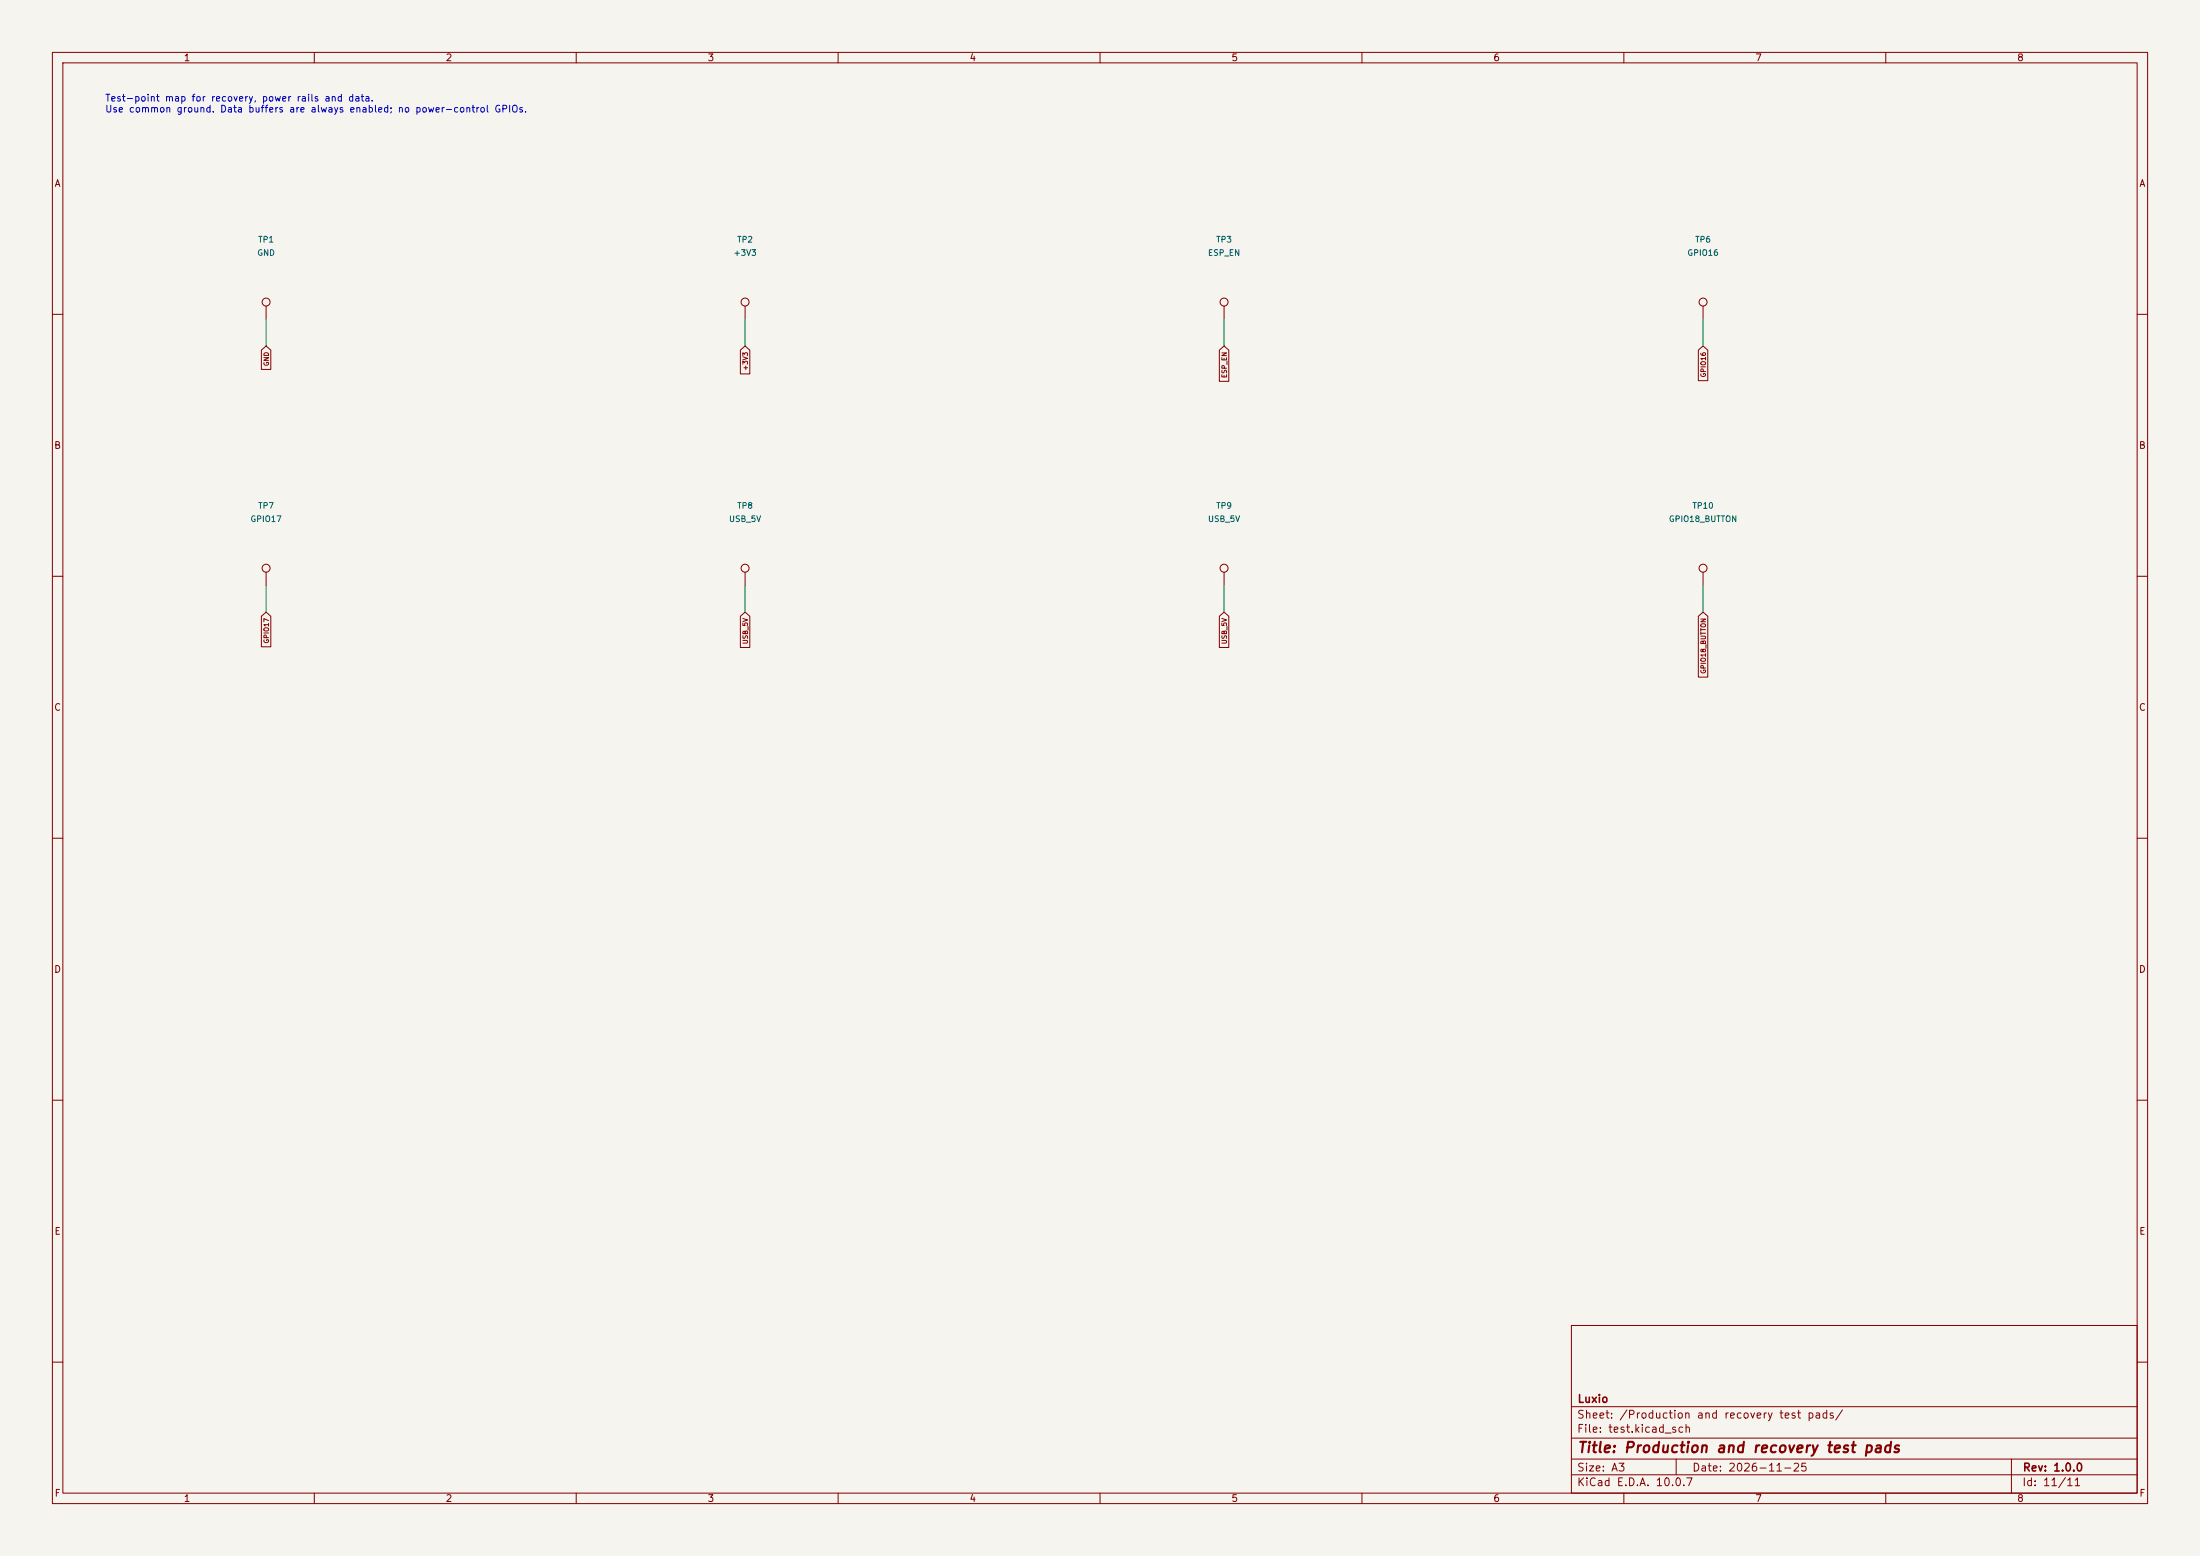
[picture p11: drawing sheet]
(kicad_sch (version 20250114) (generator "eeschema") (paper "A3")
(title_block (title "Production and recovery test pads") (date "2026-11-25") (rev "1.0.0") (company "Luxio"))
(lib_symbols (symbol "Connector:TestPoint" (pin_numbers (hide yes)) (pin_names (offset 0.762) (hide yes)) (exclude_from_sim no) (in_bom yes) (on_board yes) (in_pos_files yes) (duplicate_pin_numbers_are_jumpers no) (property "Reference" "TP" (at 0 6.858 0) (show_name no) (do_not_autoplace no) (effects (font (size 1.27 1.27)))) (property "Value" "TestPoint" (at 0 5.08 0) (show_name no) (do_not_autoplace no) (effects (font (size 1.27 1.27)))) (property "Footprint" "" (at 5.08 0 0) (show_name no) (do_not_autoplace no) (hide yes) (effects (font (size 1.27 1.27)))) (property "Datasheet" "" (at 5.08 0 0) (show_name no) (do_not_autoplace no) (hide yes) (effects (font (size 1.27 1.27)))) (property "Description" "test point" (at 0 0 0) (show_name no) (do_not_autoplace no) (hide yes) (effects (font (size 1.27 1.27)))) (property "ki_keywords" "test point tp" (at 0 0 0) (show_name no) (do_not_autoplace no) (hide yes) (effects (font (size 1.27 1.27)))) (property "ki_fp_filters" "Pin* Test*" (at 0 0 0) (show_name no) (do_not_autoplace no) (hide yes) (effects (font (size 1.27 1.27)))) (symbol "TestPoint_0_1" (circle (center 0 3.302) (radius 0.762) (stroke (width 0) (type default)) (fill (type none)))) (symbol "TestPoint_1_1" (pin passive line (at 0 0 90) (length 2.54) (name "1" (effects (font (size 1.27 1.27)))) (number "1" (effects (font (size 1.27 1.27)))))) (embedded_fonts no))
(symbol "power:PWR_FLAG" (power global) (pin_numbers (hide yes)) (pin_names (offset 0) (hide yes)) (exclude_from_sim no) (in_bom yes) (on_board yes) (in_pos_files yes) (duplicate_pin_numbers_are_jumpers no) (property "Reference" "#FLG" (at 0 1.905 0) (show_name no) (do_not_autoplace no) (hide yes) (effects (font (size 1.27 1.27)))) (property "Value" "PWR_FLAG" (at 0 3.81 0) (show_name no) (do_not_autoplace no) (effects (font (size 1.27 1.27)))) (property "Footprint" "" (at 0 0 0) (show_name no) (do_not_autoplace no) (hide yes) (effects (font (size 1.27 1.27)))) (property "Datasheet" "" (at 0 0 0) (show_name no) (do_not_autoplace no) (hide yes) (effects (font (size 1.27 1.27)))) (property "Description" "Special symbol for telling ERC where power comes from" (at 0 0 0) (show_name no) (do_not_autoplace no) (hide yes) (effects (font (size 1.27 1.27)))) (property "ki_keywords" "flag power" (at 0 0 0) (show_name no) (do_not_autoplace no) (hide yes) (effects (font (size 1.27 1.27)))) (symbol "PWR_FLAG_0_0" (pin power_out line (at 0 0 90) (length 0) (name "" (effects (font (size 1.27 1.27)))) (number "1" (effects (font (size 1.27 1.27)))))) (symbol "PWR_FLAG_0_1" (polyline (pts (xy 0 0) (xy 0 1.27) (xy -1.016 1.905) (xy 0 2.54) (xy 1.016 1.905) (xy 0 1.27)) (stroke (width 0) (type default)) (fill (type none)))) (embedded_fonts no)))
(symbol (lib_id "Connector:TestPoint") (at 50.8 60.96 0) (unit 1) (in_bom no) (on_board yes) (dnp no)
(property "Reference" "TP1" (at 50.8 45.72 0) (effects (font (size 1.1 1.1))))
(property "Value" "GND" (at 50.8 48.26 0) (effects (font (size 1.1 1.1))))
(property "Footprint" "TestPoint:TestPoint_Pad_D1.0mm" (at 50.8 50.8 0) (effects (font (size 1.1 1.1)) (hide yes)))
(property "LCSC" "" (at 50.8 53.339999999999996 0) (effects (font (size 1.1 1.1)) (hide yes)))
(pin "1"))
(wire (pts (xy 50.8 60.96) (xy 50.8 66.04)) (stroke (width 0.1524) (type default)))
(global_label "GND" (shape input) (at 50.8 66.04 90.0) (effects (font (size 0.9 0.9)) (justify right)))
(symbol (lib_id "Connector:TestPoint") (at 142.24 60.96 0) (unit 1) (in_bom no) (on_board yes) (dnp no)
(property "Reference" "TP2" (at 142.24 45.72 0) (effects (font (size 1.1 1.1))))
(property "Value" "+3V3" (at 142.24 48.26 0) (effects (font (size 1.1 1.1))))
(property "Footprint" "TestPoint:TestPoint_Pad_D1.0mm" (at 142.24 50.8 0) (effects (font (size 1.1 1.1)) (hide yes)))
(property "LCSC" "" (at 142.24 53.339999999999996 0) (effects (font (size 1.1 1.1)) (hide yes)))
(pin "1"))
(wire (pts (xy 142.24 60.96) (xy 142.24 66.04)) (stroke (width 0.1524) (type default)))
(global_label "+3V3" (shape input) (at 142.24 66.04 90.0) (effects (font (size 0.9 0.9)) (justify right)))
(symbol (lib_id "Connector:TestPoint") (at 233.68 60.96 0) (unit 1) (in_bom no) (on_board yes) (dnp no)
(property "Reference" "TP3" (at 233.68 45.72 0) (effects (font (size 1.1 1.1))))
(property "Value" "ESP_EN" (at 233.68 48.26 0) (effects (font (size 1.1 1.1))))
(property "Footprint" "LX0002:TestPoint_Pad_D0.5mm" (at 233.68 50.8 0) (effects (font (size 1.1 1.1)) (hide yes)))
(property "LCSC" "" (at 233.68 53.339999999999996 0) (effects (font (size 1.1 1.1)) (hide yes)))
(pin "1"))
(wire (pts (xy 233.68 60.96) (xy 233.68 66.04)) (stroke (width 0.1524) (type default)))
(global_label "ESP_EN" (shape input) (at 233.68 66.04 90.0) (effects (font (size 0.9 0.9)) (justify right)))
(symbol (lib_id "Connector:TestPoint") (at 325.12 60.96 0) (unit 1) (in_bom no) (on_board yes) (dnp no)
(property "Reference" "TP6" (at 325.12 45.72 0) (effects (font (size 1.1 1.1))))
(property "Value" "GPIO16" (at 325.12 48.26 0) (effects (font (size 1.1 1.1))))
(property "Footprint" "TestPoint:TestPoint_Pad_D1.0mm" (at 325.12 50.8 0) (effects (font (size 1.1 1.1)) (hide yes)))
(property "LCSC" "" (at 325.12 53.339999999999996 0) (effects (font (size 1.1 1.1)) (hide yes)))
(pin "1"))
(wire (pts (xy 325.12 60.96) (xy 325.12 66.04)) (stroke (width 0.1524) (type default)))
(global_label "GPIO16" (shape input) (at 325.12 66.04 90.0) (effects (font (size 0.9 0.9)) (justify right)))
(symbol (lib_id "Connector:TestPoint") (at 50.8 111.75999999999999 0) (unit 1) (in_bom no) (on_board yes) (dnp no)
(property "Reference" "TP7" (at 50.8 96.52 0) (effects (font (size 1.1 1.1))))
(property "Value" "GPIO17" (at 50.8 99.06 0) (effects (font (size 1.1 1.1))))
(property "Footprint" "TestPoint:TestPoint_Pad_D1.0mm" (at 50.8 101.6 0) (effects (font (size 1.1 1.1)) (hide yes)))
(property "LCSC" "" (at 50.8 104.14 0) (effects (font (size 1.1 1.1)) (hide yes)))
(pin "1"))
(wire (pts (xy 50.8 111.75999999999999) (xy 50.8 116.84)) (stroke (width 0.1524) (type default)))
(global_label "GPIO17" (shape input) (at 50.8 116.84 90.0) (effects (font (size 0.9 0.9)) (justify right)))
(symbol (lib_id "Connector:TestPoint") (at 142.24 111.75999999999999 0) (unit 1) (in_bom no) (on_board yes) (dnp no)
(property "Reference" "TP8" (at 142.24 96.52 0) (effects (font (size 1.1 1.1))))
(property "Value" "USB_5V" (at 142.24 99.06 0) (effects (font (size 1.1 1.1))))
(property "Footprint" "TestPoint:TestPoint_Pad_D1.0mm" (at 142.24 101.6 0) (effects (font (size 1.1 1.1)) (hide yes)))
(property "LCSC" "" (at 142.24 104.14 0) (effects (font (size 1.1 1.1)) (hide yes)))
(pin "1"))
(wire (pts (xy 142.24 111.75999999999999) (xy 142.24 116.84)) (stroke (width 0.1524) (type default)))
(global_label "USB_5V" (shape input) (at 142.24 116.84 90.0) (effects (font (size 0.9 0.9)) (justify right)))
(symbol (lib_id "Connector:TestPoint") (at 233.68 111.75999999999999 0) (unit 1) (in_bom no) (on_board yes) (dnp no)
(property "Reference" "TP9" (at 233.68 96.52 0) (effects (font (size 1.1 1.1))))
(property "Value" "USB_5V" (at 233.68 99.06 0) (effects (font (size 1.1 1.1))))
(property "Footprint" "TestPoint:TestPoint_Pad_D1.0mm" (at 233.68 101.6 0) (effects (font (size 1.1 1.1)) (hide yes)))
(property "LCSC" "" (at 233.68 104.14 0) (effects (font (size 1.1 1.1)) (hide yes)))
(pin "1"))
(wire (pts (xy 233.68 111.75999999999999) (xy 233.68 116.84)) (stroke (width 0.1524) (type default)))
(global_label "USB_5V" (shape input) (at 233.68 116.84 90.0) (effects (font (size 0.9 0.9)) (justify right)))
(symbol (lib_id "Connector:TestPoint") (at 325.12 111.75999999999999 0) (unit 1) (in_bom no) (on_board yes) (dnp no)
(property "Reference" "TP10" (at 325.12 96.52 0) (effects (font (size 1.1 1.1))))
(property "Value" "GPIO18_BUTTON" (at 325.12 99.06 0) (effects (font (size 1.1 1.1))))
(property "Footprint" "TestPoint:TestPoint_Pad_D1.0mm" (at 325.12 101.6 0) (effects (font (size 1.1 1.1)) (hide yes)))
(property "LCSC" "" (at 325.12 104.14 0) (effects (font (size 1.1 1.1)) (hide yes)))
(pin "1"))
(wire (pts (xy 325.12 111.75999999999999) (xy 325.12 116.84)) (stroke (width 0.1524) (type default)))
(global_label "GPIO18_BUTTON" (shape input) (at 325.12 116.84 90.0) (effects (font (size 0.9 0.9)) (justify right)))
(text "Test-point map for recovery, power rails and data.\nUse common ground. Data buffers are always enabled; no power-control GPIOs." (at 20 20 0) (effects (font (size 1.3 1.3)) (justify left)))
(embedded_fonts no))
